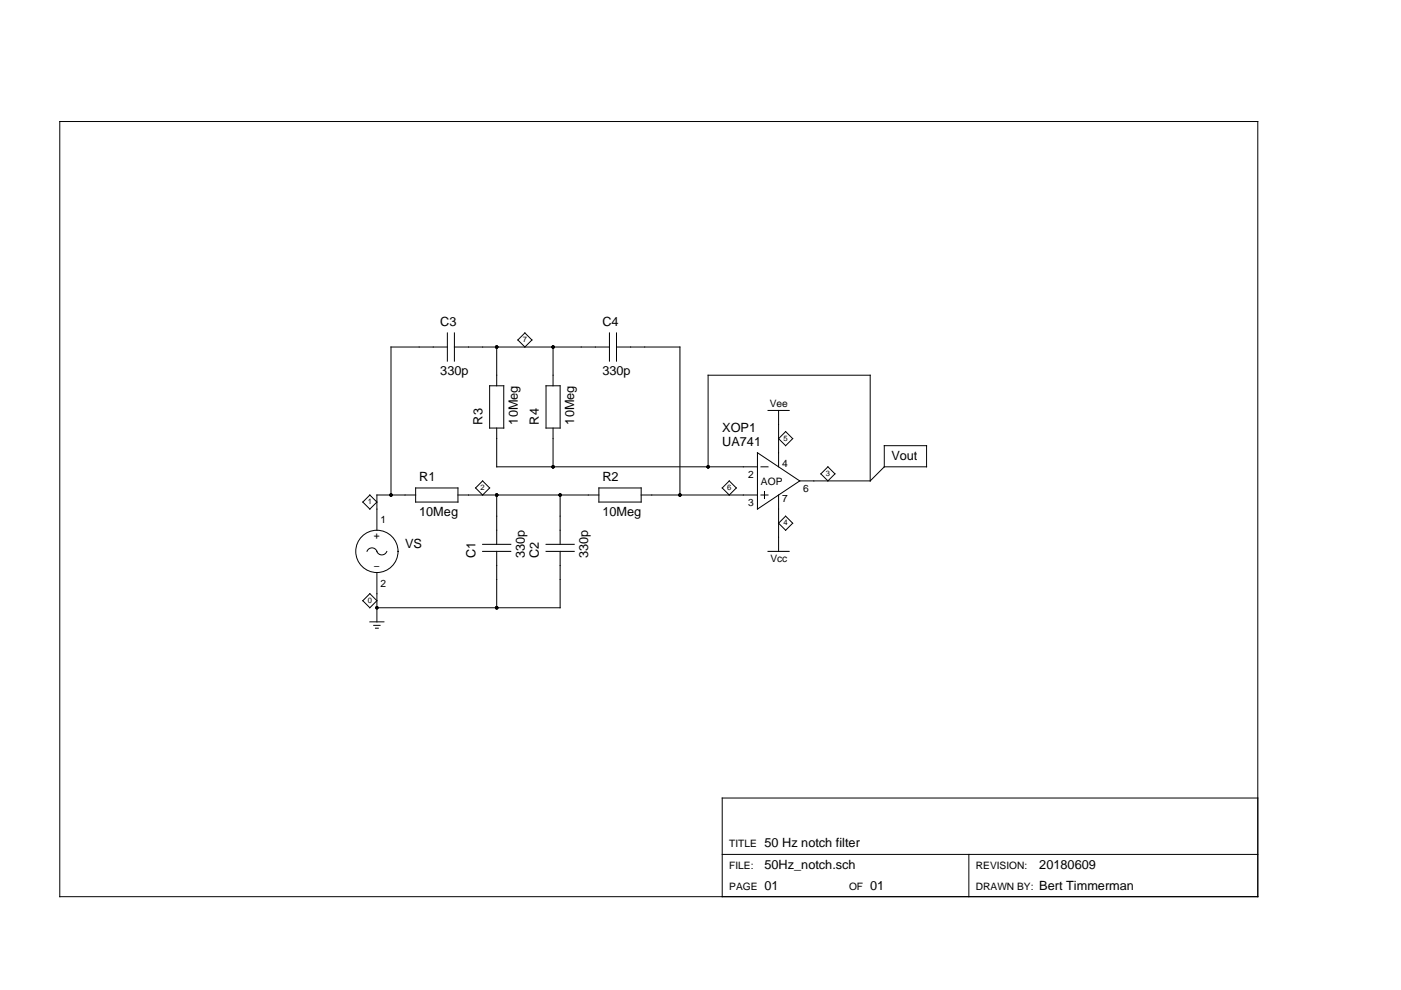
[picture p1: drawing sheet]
<svg xmlns="http://www.w3.org/2000/svg" width="297mm" height="210mm" viewBox="0 0 297 210" stroke-linecap="round" stroke-linejoin="round" font-family="sans-serif">
<g fill="none" stroke="#000" stroke-width=".21">
<path d="M12.7 25.8h254v164.3h-254zM94.9 73.6h-12v31.4M94.9 70.6v6M96.3 73.6h32.9M96.3 70.6v6M105.3 73.6v8.2M111.3 70.6l1.5 1.5-1.5 1.5-1.5-1.5zM117.3 73.6v8.2M129.2 70.6v6M130.7 73.6h13.5v31.4M130.7 70.6v6M103.8 81.8h3v9h-3z"/>
<path d="M105.3 90.8v8.2h55.3M115.8 81.8h3v9h-3zM117.3 90.8v8.2M150.1 99v-19.4h34.4v22.4M160.6 96l9 6-9 5.9zM161.3 99h1.5M162.8 87h4.5M165.1 87v12M165.1 93l1.5-1.5 1.5 1.5-1.5 1.5zM187.5 99l-3 3M187.5 94.5h9v4.5h-9zM77.8 116.9a1.12 1.12 0 0 1 1.1-.7 1.12 1.12 0 0 1 1 .7"/>
<path d="M78.4 105l1.5 1.4-1.5 1.5-1.5-1.5zM79.9 116.9a1.12 1.12 0 0 0 1 .8 1.12 1.12 0 0 0 1.1-.8M88.1 105h-8.2v7.4M88.1 103.5h9v2.9h-9zM97.1 105h29.9M100.8 103.5l1.5-1.5 1.5 1.5-1.5 1.5zM102.3 116.9h6M102.3 115.4h6M105.3 105v10.4M105.3 116.9v12M115.8 116.9h5.9M115.8 115.4h5.9"/>
<path d="M118.8 116.9v12h-38.9M118.8 105v10.4M127 103.5h8.9v2.9h-8.9zM135.9 105h24.7M153.1 103.5l1.5-1.5 1.5 1.5-1.5 1.5zM161.3 105h1.5M162.1 104.2v1.5M162.8 116.9h4.5M165.1 105v11.9M166.6 109.4l1.5 1.5-1.5 1.5-1.5-1.5zM169.6 102h14.9M174 100.5l1.5-1.5 1.5 1.5-1.5 1.5z"/>
<path d="M78.4 131.8h3M78.4 125.9l1.5 1.5-1.5 1.5-1.5-1.5zM79.2 132.6h1.4M79.6 133.2h.6M79.9 121.4v10.4M266.7 169.2h-113.6v20.9M153.1 181.2h113.6M205.4 181.2v8.9"/>
<circle cx="79.9" cy="116.9" r="4.5"/>
</g>
<g fill="#000">
<circle cx="105.3" cy="73.6" r=".37"/>
<circle cx="117.3" cy="73.6" r=".37"/>
<circle cx="117.3" cy="99" r=".37"/>
<circle cx="150.1" cy="99" r=".37"/>
<circle cx="82.9" cy="105" r=".37"/>
<circle cx="105.3" cy="105" r=".37"/>
<circle cx="118.8" cy="105" r=".37"/>
<circle cx="144.2" cy="105" r=".37"/>
<circle cx="79.9" cy="128.9" r=".37"/>
<circle cx="105.3" cy="128.9" r=".37"/>
</g>
<g font-size="2.7">
<text x="93.4" y="69.1">C3</text>
<text x="127.7" y="69.1">C4</text>
<text x="93.4" y="79.6">330p</text>
<text x="127.7" y="79.6">330p</text>
<text x="102.3" y="90" transform="rotate(-90 102.3 90)">R3</text>
<text x="109.8" y="90" transform="rotate(-90 109.8 90)">10Meg</text>
<text x="114.3" y="90" transform="rotate(-90 114.3 90)">R4</text>
<text x="121.7" y="90" transform="rotate(-90 121.7 90)">10Meg</text>
<text x="153.1" y="91.5">XOP1</text>
<text x="153.1" y="94.5">UA741</text>
<text x="88.9" y="102">R1</text>
<text x="127.7" y="102">R2</text>
<text x="189" y="97.5">Vout</text>
<text x="88.9" y="109.4">10Meg</text>
<text x="127.7" y="109.4">10Meg</text>
<text x="85.9" y="116.2">VS</text>
<text x="100.8" y="118.4" transform="rotate(-90 100.8 118.4)">C1</text>
<text x="111.3" y="118.4" transform="rotate(-90 111.3 118.4)">330p</text>
<text x="114.3" y="118.4" transform="rotate(-90 114.3 118.4)">C2</text>
<text x="124.7" y="118.4" transform="rotate(-90 124.7 118.4)">330p</text>
<text x="162.1" y="179.7">50 Hz notch filter</text>
<text x="162.1" y="184.1">50Hz_notch.sch</text>
<text x="220.4" y="184.1">20180609</text>
<text x="162.1" y="188.6">01</text>
<text x="184.5" y="188.6">01</text>
<text x="220.4" y="188.6">Bert Timmerman</text>
</g>
<g font-size="2.2">
<text x="163.2" y="86.3">Vee</text>
<text x="158.6" y="101.2">2</text>
<text x="165.8" y="99">4</text>
<text x="158.6" y="107.2">3</text>
<text x="161.3" y="102.8">AOP</text>
<text x="165.8" y="106.5">7</text>
<text x="170.3" y="104.2">6</text>
<text x="80.7" y="110.9">1</text>
<text x="79.3" y="114.2">+</text>
<text x="163.3" y="119.2">Vcc</text>
<text x="79.3" y="120.6">−</text>
<text x="80.7" y="124.4">2</text>
<text x="154.6" y="179.7">TITLE</text>
<text x="154.6" y="184.1">FILE:</text>
<text x="206.9" y="184.1">REVISION:</text>
<text x="154.6" y="188.6">PAGE</text>
<text x="180" y="188.6">OF</text>
<text x="206.9" y="188.6">DRAWN BY:</text>
</g>
<g font-size="1.6">
<text x="110.8" y="72.5">7</text>
<text x="166.1" y="93.4">5</text>
<text x="175.1" y="100.9">3</text>
<text x="78" y="106.9">1</text>
<text x="101.9" y="103.9">2</text>
<text x="154.2" y="103.9">6</text>
<text x="166.1" y="111.3">4</text>
<text x="78" y="127.8">0</text>
</g>
</svg>
